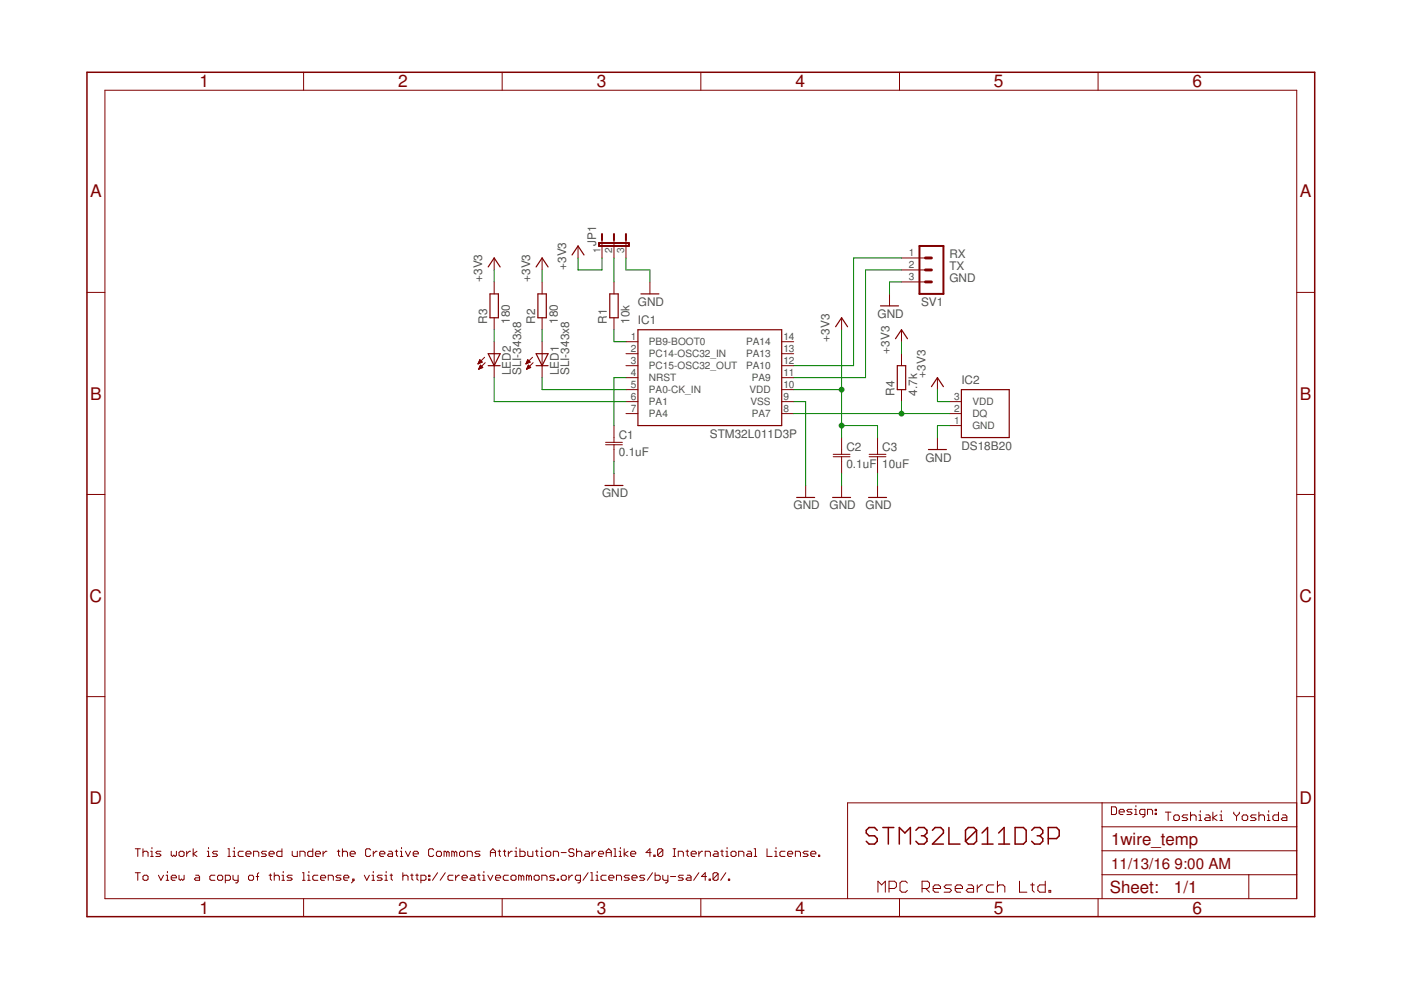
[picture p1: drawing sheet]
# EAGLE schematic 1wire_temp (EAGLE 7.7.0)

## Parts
C1  0.1uF  C-JIS050-024X044  [C050-024X044]
C2  0.1uF  C-JIS0603  [C0603]
C3  10uF  C-JIS0603  [C0603]
IC1  STM32L011D3P  [TSSOP14]
IC2  DS18B20  [TO92-]
JP1  JP2E  [JP2]
LED1  SLI-343x8  LED3MM  [LED3MM]
LED2  SLI-343x8  LED3MM  [LED3MM]
R1  10k  R-EU_0207/2V  [0207/2V]
R2  180  R-EU_0207/2V  [0207/2V]
R3  180  R-EU_0207/2V  [0207/2V]
R4  4.7k  R-EU_0207/2V  [0207/2V]
SV1  MA03-1  [MA03-1]

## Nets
+3V3: C2.1 C3.1 IC2.3(VDD) JP1.1 R2.2 R3.2 R4.2
GND: C1.2 C2.2 C3.2 IC2.1(GND) JP1.3 SV1.3
N$1: IC1.8(PA7) IC2.2(DQ) R4.1
N$2: R1.1
N$3: IC1.11(PA9) SV1.2
N$4: C1.1
N$5: IC1.5(PA0-CK_IN) LED1.K(C)
N$6: JP1.2 R1.2
N$7: LED2.A R3.1
N$8: IC1.6(PA1) LED2.K(C)
N$9: LED1.A R2.1
N$10: IC1.12(PA10) SV1.1
Unconnected: IC1.1(PB9-BOOT0) IC1.2(PC14-OSC32_IN) IC1.3(PC15-OSC32_OUT) IC1.4(NRST) IC1.7(PA4) IC1.13(PA13) IC1.14(PA14)

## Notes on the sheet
- RX
- TX
- GND
- Design:
- Toshiaki Yoshida
- STM32L011D3P
- This work is licensed under the Creative Commons Attribution-ShareAlike 4.0 International License.
- To view a copy of this license, visit http://creativecommons.org/licenses/by-sa/4.0/.
- MPC Research Ltd.

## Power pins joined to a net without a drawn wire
VDD: IC1.10(VDD)
VSS: IC1.9(VSS)
